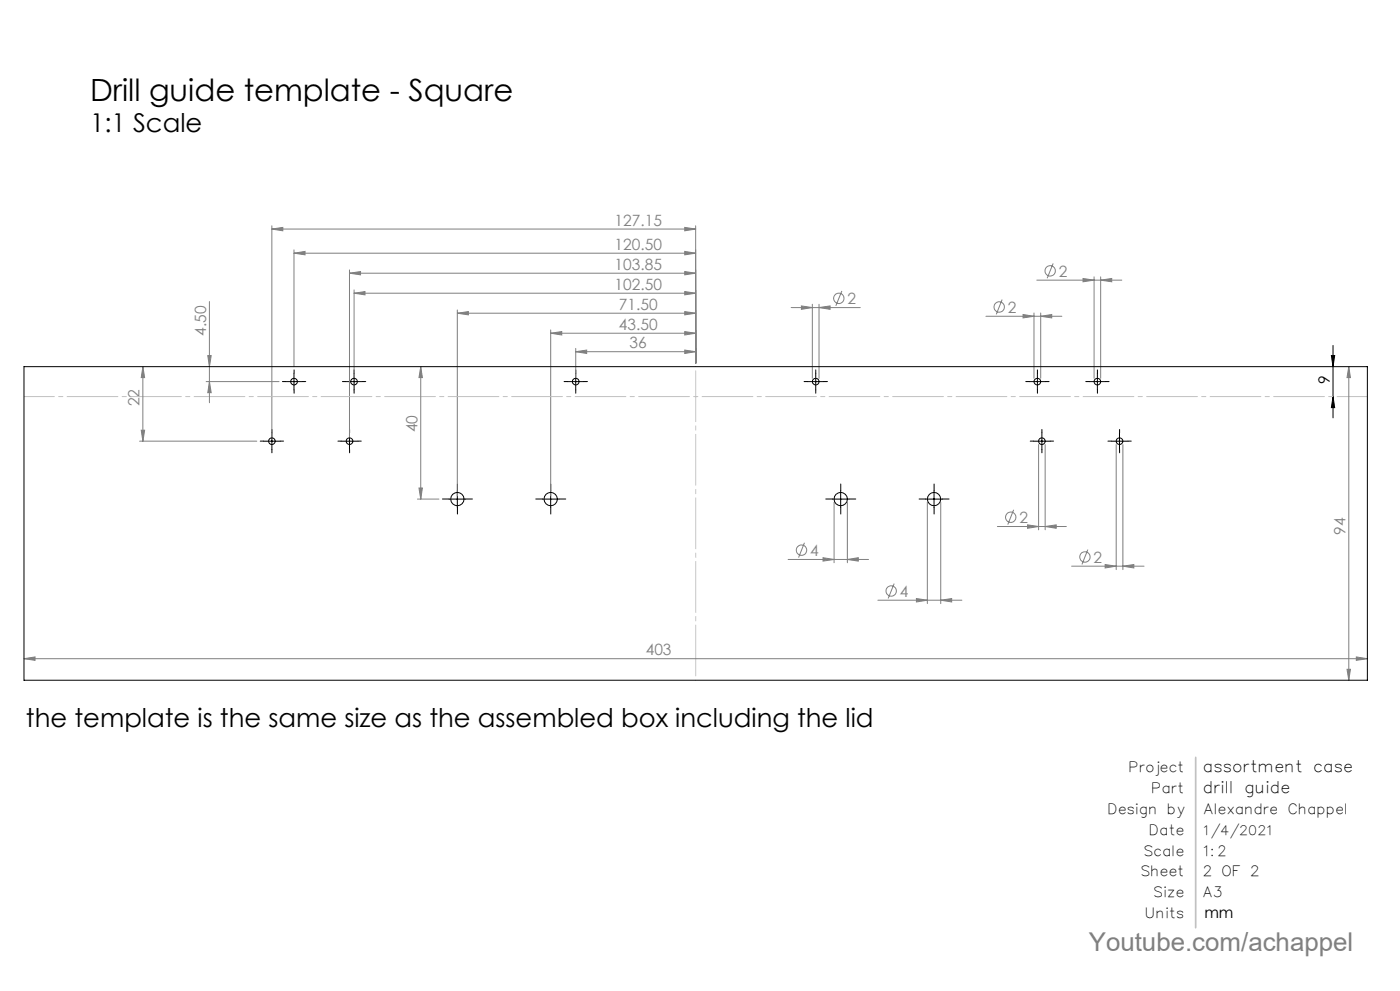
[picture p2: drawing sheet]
<svg xmlns="http://www.w3.org/2000/svg" width="420mm" height="297mm" viewBox="0 0 420 297" stroke-linecap="round" stroke-linejoin="round" font-family="sans-serif">
<g fill="none" stroke="#808080" stroke-width=".3">
<path d="M81.6 68.6l3.2-.4v1zM81.6 67.7v63.5M81.6 68.6h127.1M88.2 75.9l3.3-.6v1.1zM88.2 74.9v35M88.2 75.9h120.5M205.4 68.2l3.3 .4-3.3 .6zM205.4 75.3l3.3 .6-3.3 .5zM208.7 67.7v41.2M315.9 78.9l-1.8 4.5M62.8 90.4v30.3M104.8 81.9l3.4-.5v1z"/>
<path d="M104.8 80.9v50.3M104.8 81.9h103.9M106.2 87.9l3.3-.5v1zM106.2 86.9v26.5M106.2 87.9h102.5M137.2 93.9l3.3-.5v1zM137.2 92.9v55.7M137.2 93.9h71.5M165.2 99.9l3.3-.5v1zM165.2 98.9v49.7M165.2 99.9h43.5M205.4 99.4l3.3 .5-3.3 .5z"/>
<path d="M205.4 93.4l3.3 .5-3.3 .5zM205.4 87.4l3.3 .5-3.3 .5zM205.4 81.4l3.3 .5-3.3 .5zM237.3 92.2h20.8M240.4 91.7l3.3 .5-3.3 .5zM243.7 91.2v22.2M245.7 92.2l3.3-.5v1zM245.7 91.2v22.2M252.6 87.2l-1.8 4.4M295.8 94.8h22.8M300.6 89.8l-1.7 4.4M306.9 94.3l3.3 .5-3.3 .5z"/>
<path d="M310.2 93.8v19.6M311 84h25.5M312.2 94.8l3.3-.5v1zM312.2 93.8v19.6M324.9 83.5l3.3 .5-3.3 .5zM328.2 83v30.4M330.2 84l3.3-.5v1zM330.2 83v30.4M42.9 109.9v22.3M42.9 109.9l.5 3.3h-1zM61.8 114.4h21.9M62.3 106.6h1.1l-.6 3.3z"/>
<path d="M62.8 114.4l.6 3.3h-1.1zM126.2 109.9l.5 3.3h-1zM126.2 109.9v39.7M172.7 105.4l3.3-.5v1zM172.7 104.4v9M172.7 105.4h36M205.4 104.9l3.3 .5-3.3 .5zM404.6 109.9v94M404.6 109.9l.5 3.3h-1zM41.9 132.2h35.1M42.4 128.9h1l-.5 3.3zM311.6 133.2v25.6"/>
<path d="M313.5 133.2v25.6M334.9 133.2v37.5M336.9 133.2v37.5M125.2 149.6h6.5M125.7 146.3h1l-.5 3.3zM250.2 150.6v18.1M254.2 150.6v18.1M278.2 150.6v30.3M282.2 150.6v30.3M299.2 157.8h20.7M304.1 152.8l-1.8 4.4M308.3 157.3l3.3 .5-3.3 .5z"/>
<path d="M313.5 157.8l3.4-.5v1zM236.4 167.7h24.2M241.3 162.7l-1.7 4.4M246.9 167.1l3.3 .6-3.3 .5zM254.2 167.7l3.3-.6v1.1zM263.3 179.9h25.3M268.3 174.9l-1.8 4.4M274.9 179.4l3.3 .5-3.3 .5zM282.2 179.9l3.3-.5v1zM321.5 169.7h21.7M326.4 164.7l-1.8 4.5M331.5 169.2l3.4 .5-3.4 .5z"/>
<path d="M336.9 169.7l3.2-.5v1zM7.2 197.4l3.3-.5v1zM7.2 197.4h403M406.9 196.9l3.3 .5-3.3 .5zM404.1 200.6h1l-.5 3.3z"/>
<circle cx="251.6" cy="89.4" r="1.55"/>
<circle cx="299.7" cy="92" r="1.56"/>
<circle cx="315.1" cy="81.2" r="1.56"/>
<circle cx="303.2" cy="155" r="1.56"/>
<circle cx="240.5" cy="164.9" r="1.55"/>
<circle cx="267.4" cy="177.1" r="1.55"/>
<circle cx="325.5" cy="166.9" r="1.55"/>
</g>
<g fill="none" stroke="#000" stroke-width=".3">
<path d="M85.7 114.4h5M88.2 111.9v5M103.7 114.4h5M106.2 111.9v5M170.2 114.4h5M172.7 111.9v5M242.2 114.4h5M244.7 111.9v5M308.7 114.4h5M311.2 111.9v5M326.7 114.4h5M329.2 111.9v5"/>
<path d="M399.4 106.6h1l-.5 3.3zM399.9 118.9l.5 3.3h-1zM399.9 103.5v21.7M79.1 132.2h5M81.6 129.7v5M102.3 132.2h5.1M104.8 129.7v5M310.1 132.2h5M312.6 129.7v5M333.4 132.2h4.9M335.8 129.7v5M134.7 149.6h5"/>
<path d="M137.2 147.1v5M162.7 149.6h5M165.2 147.1v5M249.7 149.6h5M252.2 147.1v5M277.7 149.6h5M280.2 147.1v5"/>
</g>
<g fill="none" stroke="#000" stroke-width=".3" stroke-dasharray="15.2 1.3 1.3 1.3">
<path d="M85.7 114.4h-1M88.2 116.9v1M88.2 111.9v-1M90.7 114.4h1M103.7 114.4h-1M106.2 116.9v1M106.2 111.9v-1M108.7 114.4h1M170.2 114.4h-1M172.7 116.9v1M172.7 111.9v-1M175.2 114.4h1"/>
<path d="M242.2 114.4h-1M244.7 116.9v1M244.7 111.9v-1M247.2 114.4h1M308.7 114.4h-1M311.2 116.9v1M311.2 111.9v-1M313.7 114.4h1M326.7 114.4h-1M329.2 116.9v1M329.2 111.9v-1M331.7 114.4h1"/>
<path d="M79.1 132.2h-1M81.6 134.7v1M81.6 129.7v-1M84.1 132.2h1M102.4 132.2h-1M104.9 134.7v1M104.9 129.7v-1M107.4 132.2h1M310.1 132.2h-1M312.6 134.7v1M312.6 129.7v-1M315.1 132.2h1"/>
<path d="M333.4 132.2h-1M335.9 134.7v1M335.9 129.7v-1M338.4 132.2h1M134.7 149.6h-2M137.2 152.1v2M137.2 147.1v-2M139.7 149.6h2M162.7 149.6h-2M165.2 152.1v2M165.2 147.1v-2M167.7 149.6h2"/>
<path d="M249.7 149.6h-2M252.2 152.1v2M252.2 147.1v-2M254.7 149.6h2M277.7 149.6h-2M280.2 152.1v2M280.2 147.1v-2M282.7 149.6h2"/>
</g>
<path d="M7.2 118.9h403" fill="none" stroke="#c0c0c0" stroke-width=".3" stroke-dasharray="15.2 1.3 1.3 1.3" stroke-dashoffset="6.1"/>
<path d="M208.7 109.9v94" fill="none" stroke="#c0c0c0" stroke-width=".3" stroke-dasharray="15.2 1.3 1.3 1.3" stroke-dashoffset="-1.3"/>
<path d="M358.7 227v51.1" fill="none" stroke="#c0c0c0" stroke-width=".5"/>
<path d="M399.9 118.9l.5 3.3h-1zM399.4 106.6h1l-.5 3.3z" fill="#000"/>
<g fill="#808080">
<path d="M165.2 99.9l3.3-.5v1zM205.4 99.4l3.3 .5-3.3 .5zM172.7 105.4l3.3-.5v1zM205.4 104.9l3.3 .5-3.3 .5zM137.2 93.9l3.3-.5v1zM205.4 93.4l3.3 .5-3.3 .5zM106.2 87.9l3.3-.5v1zM205.4 87.4l3.3 .5-3.3 .5zM104.8 81.9l3.4-.5v1zM205.4 81.4l3.3 .5-3.3 .5zM81.6 68.6l3.2-.4v1zM205.4 68.2l3.3 .4-3.3 .6z"/>
<path d="M88.2 75.9l3.3-.6v1.1zM205.4 75.3l3.3 .6-3.3 .5z"/>
<path d="M240.4 91.7l3.3 .5-3.3 .5zM245.7 92.2l3.3-.5v1zM246.9 167.1l3.3 .6-3.3 .5zM254.2 167.7l3.3-.6v1.1zM274.9 179.4l3.3 .5-3.3 .5zM282.2 179.9l3.3-.5v1zM306.9 94.3l3.3 .5-3.3 .5zM312.2 94.8l3.3-.5v1zM324.9 83.5l3.3 .5-3.3 .5zM330.2 84l3.3-.5v1zM308.3 157.3l3.3 .5-3.3 .5zM313.5 157.8l3.4-.5v1zM331.5 169.2l3.4 .5-3.4 .5zM336.9 169.7l3.2-.5v1z"/>
<path d="M62.8 114.4l.6 3.3h-1.1zM62.3 106.6h1.1l-.6 3.3zM42.4 128.9h1l-.5 3.3zM42.9 109.9l.5 3.3h-1zM125.7 146.3h1l-.5 3.3zM126.2 109.9l.5 3.3h-1zM404.1 200.6h1l-.5 3.3zM404.6 109.9l.5 3.3h-1z"/>
<path d="M7.2 197.4l3.3-.5v1zM406.9 196.9l3.3 .5-3.3 .5z"/>
</g>
<g fill="none" stroke="#000" stroke-width=".3">
<path d="M7.2 109.9h403v94h-403z"/>
<circle cx="88.2" cy="114.4" r="1"/>
<circle cx="106.2" cy="114.4" r=".99"/>
<circle cx="172.7" cy="114.4" r=".99"/>
<circle cx="244.7" cy="114.4" r=".99"/>
<circle cx="311.2" cy="114.4" r=".99"/>
<circle cx="329.2" cy="114.4" r=".99"/>
<circle cx="81.6" cy="132.2" r=".99"/>
<circle cx="104.9" cy="132.2" r="1"/>
<circle cx="312.6" cy="132.2" r=".99"/>
<circle cx="335.9" cy="132.2" r="1"/>
<circle cx="137.2" cy="149.6" r="2"/>
<circle cx="165.2" cy="149.6" r="2"/>
<circle cx="252.2" cy="149.6" r="2"/>
<circle cx="280.2" cy="149.6" r="2"/>
</g>
<text font-size="9.2" x="27" y="30.4">Drill guide template - Square</text>
<g font-size="7.8">
<text x="27" y="39.5">1:1 Scale</text>
<text x="7.8" y="218">the template is the same size as the assembled box including the lid</text>
</g>
<text font-size="7.8" fill="#808080" x="326.6" y="285.1">Youtube.com/achappel</text>
<g font-size="4.8">
<text x="361.3" y="231.5">assortment case</text>
<text x="361.3" y="237.7">drill guide</text>
</g>
<g font-size="4.7" fill="#808080">
<text x="184.4" y="67.6">127.15</text>
<text x="184.4" y="74.8">120.50</text>
<text x="184.4" y="80.8">103.85</text>
<text x="317.6" y="82.9">2</text>
<text x="184.4" y="86.8">102.50</text>
<text x="185.7" y="92.8">71.50</text>
<text x="254.2" y="91.1">2</text>
<text x="302.3" y="93.7">2</text>
<text x="61.8" y="100.7" transform="rotate(-90 61.8 100.7)">4.50</text>
<text x="185.7" y="98.8">43.50</text>
<text x="188.9" y="104.4">36</text>
<text x="41.9" y="121.7" transform="rotate(-90 41.9 121.7)">22</text>
<text x="125.2" y="129.6" transform="rotate(-90 125.2 129.6)">40</text>
<text x="305.8" y="156.7">2</text>
<text x="403.6" y="160.4" transform="rotate(-90 403.6 160.4)">94</text>
<text x="243" y="166.6">4</text>
<text x="328.1" y="168.6">2</text>
<text x="269.9" y="178.8">4</text>
<text x="193.7" y="196.4">403</text>
</g>
<g font-size="4.7">
<text x="398.9" y="115.1" transform="rotate(-90 398.9 115.1)">9</text>
<text x="361.3" y="275.1">mm</text>
</g>
<g font-size="4.2">
<text x="339.1" y="231.5">Project</text>
<text x="345.9" y="237.7">Part</text>
<text x="332.7" y="244">Design by</text>
<text x="361.3" y="244">Alexandre Chappel</text>
<text x="345.1" y="250.2">Date</text>
<text x="343.5" y="256.4">Scale</text>
<text x="361.3" y="256.4">1:2</text>
<text x="342.6" y="262.7">Sheet</text>
<text x="361.2" y="262.7">2 OF 2</text>
<text x="346.5" y="268.9">Size</text>
<text x="361.1" y="268.9">A3</text>
<text x="343.9" y="275.1">Units</text>
</g>
<text font-size="3.9" x="361.3" y="250.2">1/4/2021</text>
</svg>
